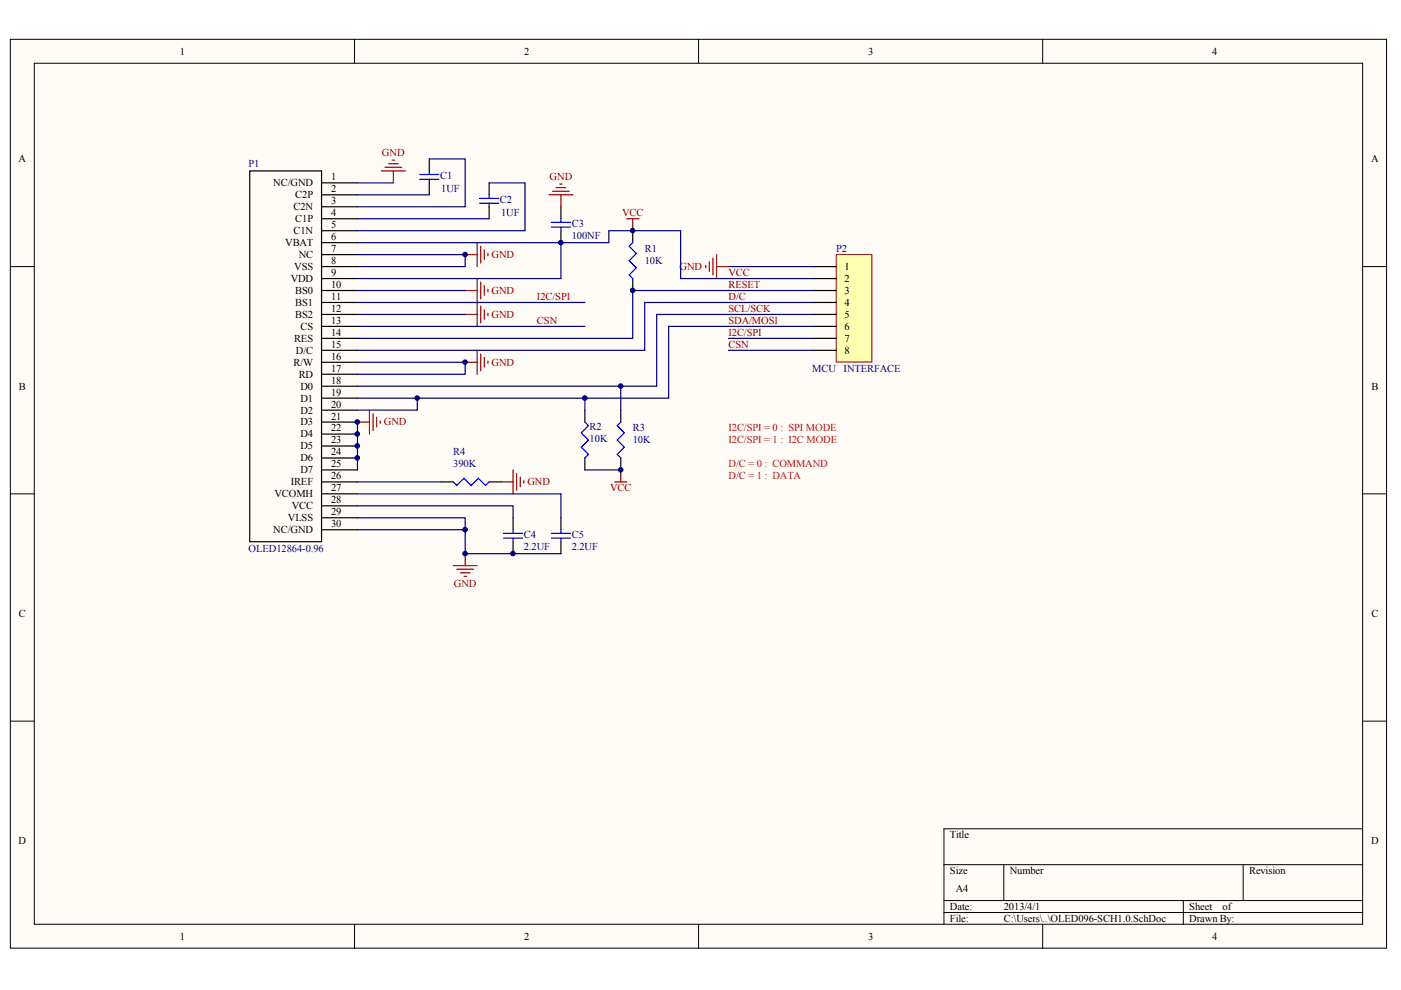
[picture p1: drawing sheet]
<svg xmlns="http://www.w3.org/2000/svg" width="297mm" height="210mm" viewBox="0 0 297 210" stroke-linecap="round" stroke-linejoin="round" font-family="sans-serif">
<g fill="#fffcf8" stroke="#000" stroke-width=".21">
<path d="M2.2 8.3h291.8v192.7h-291.8z"/>
<path d="M7.3 13.4h281.6v182.6h-281.6z"/>
</g>
<g fill="none" stroke="#000" stroke-width=".21">
<path d="M75.2 8.3v5.1M148.1 8.3v5.1M221.1 8.3v5.1M2.2 56.5h5.1M289 56.5h5M2.2 104.7h5.1M289 104.7h5M2.2 152.9h5.1M289 152.9h5M289 175.7h-88.9v20.3M75.2 196v5.1M148.1 196v5.1"/>
<path d="M200.1 183.3h88.9M200.1 190.9h88.9M200.1 193.5h88.9M212.8 183.3v7.6M221.1 196v5.1M250.9 190.9v5.1M263.6 183.3v7.6"/>
</g>
<path d="M75.8 38.8h7.6M91 33.7h7.6v10.1h-22.8M103.7 38.8h7.6v10.1h-35.5M75.8 54h22.8v2.5h-22.8M75.8 51.5h43.1v7.6h-43.1M75.8 41.3h15.2M75.8 46.4h27.9M75.8 104.7h43.1v5.1M75.8 112.3h22.8" fill="none" stroke="#000080" stroke-width=".25"/>
<g fill="none" stroke="#800000" stroke-width=".25">
<path d="M80.9 36.2h5M81.6 35.5h3.6M82.4 34.7h2M83.1 34h.6M83.4 36.2v2.6M117.9 39.8h2M118.7 39h.5M98.6 54h2.6M101.2 51.5v5M101.2 59.1v5M101.9 52.2v3.6M101.9 59.8v3.6"/>
<path d="M102.7 53v2M103.4 53.7v.5M116.4 41.3h5.1M117.2 40.5h3.5M118.9 41.3v2.5M98.6 61.6h2.6M102.7 60.6v2M103.4 61.3v.6"/>
</g>
<path d="M91 33.7v2.5M91 38.8v2.5M103.7 38.8v2.5M103.7 43.8v2.6M118.9 43.8v2.6M118.9 48.9v2.6" fill="none" stroke="#000" stroke-width=".25"/>
<path d="M89 38h4M89 37h4M91 36.2v.8M91 38v.8M101.7 43.1h4M101.7 42.1h4M103.7 41.3v.8M103.7 43.1v.7M116.9 48.2h4.1M116.9 47.1h4.1M118.9 46.4v.7M118.9 48.2v.7" fill="none" stroke="#00f" stroke-width=".25"/>
<path d="M177.3 54h7.6v22.8h-7.6z" fill="#ffffb0" stroke="#800000" stroke-width=".21"/>
<g fill="none" stroke="#000" stroke-width=".25">
<path d="M52.9 36.2h15.3v78.7h-15.3zM68.2 38.8h7.6M68.2 56.5h7.6M68.2 59.1h7.6M68.2 41.3h7.6M68.2 43.8h7.6M68.2 46.4h7.6M68.2 48.9h7.6M68.2 51.5h7.6M68.2 54h7.6M134.2 48.9v2.6M134.2 59.1v2.5"/>
<path d="M172.2 56.5h5.1M172.2 59.1h5.1M68.2 61.6h7.6M68.2 64.1h7.6M68.2 66.7h7.6M68.2 69.2h7.6M68.2 71.7h7.6M68.2 74.3h7.6M68.2 76.8h7.6M68.2 79.3h7.6M172.2 61.6h5.1M172.2 64.1h5.1"/>
<path d="M172.2 66.7h5.1M172.2 69.2h5.1M172.2 71.7h5.1M172.2 74.3h5.1M68.2 81.9h7.6M68.2 84.4h7.6M68.2 87h7.6M68.2 89.5h7.6M68.2 92h7.6M68.2 94.6h7.6M68.2 97.1h7.6M68.2 99.6h7.6"/>
<path d="M124 87v2.5M124 97.1v2.5M131.6 87v2.5M131.6 97.1v2.5M68.2 102.2h7.6M68.2 104.7h7.6M68.2 107.2h7.6M68.2 109.8h7.6M68.2 112.3h7.6M93.6 102.2h2.5M103.7 102.2h2.5M108.8 109.8v2.5"/>
<path d="M108.8 114.9v2.5M118.9 109.8v2.5M118.9 114.9v2.5"/>
</g>
<g fill="none" stroke="#000080" stroke-width=".25">
<path d="M118.9 51.5h10.2v-2.6h15.2v10.2h27.9M154.5 56.5h17.7M75.8 76.8h22.8v2.5h-22.8M75.8 61.6h22.8M75.8 64.1h48.2M75.8 66.7h22.8M75.8 69.2h48.2M154.5 71.7h17.7M154.5 74.3h17.7M172.2 61.6h-38v10.1h-58.4M172.2 64.1h-35.5v10.2h-60.9M172.2 66.7h-33v15.2h-63.4"/>
<path d="M172.2 69.2h-30.4v15.2h-66M75.8 89.5v10.1M88.5 84.4v2.6h-12.7M124 84.4v2.6M124 99.6h7.6M131.6 81.9v5.1M75.8 107.2h33v2.6M75.8 109.8h22.8v7.6h20.3M75.8 102.2h17.8"/>
</g>
<g fill="none" stroke="#800000" stroke-width=".25">
<path d="M132.9 46.4h2.5M134.2 46.4v2.5M149.6 56.3v.5M150.4 55.5v2M151.2 54.7v3.6M151.9 54v5.1M151.9 56.5h2.6M98.6 76.8h2.6M98.6 66.7h2.6M101.2 64.1v5.1M101.2 74.3v5M101.9 64.9v3.5"/>
<path d="M101.9 75v3.6M102.7 65.7v2M102.7 75.8v2M103.4 66.4v.5M103.4 76.6v.5M75.8 89.5h2.5M78.3 87v5M79.1 87.7v3.6M79.8 88.5v2M80.6 89.2v.5M108.8 99.6v5.1M131.6 99.6v2.6"/>
<path d="M96.1 119.9h5.1M98.6 117.4v2.5M106.2 102.2h2.6M109.5 100.4v3.6M110.3 101.2v2M111.1 101.9v.5M130.3 102.2h2.6M96.9 120.7h3.5M97.6 121.4h2M98.4 122.2h.5"/>
</g>
<path d="M134.2 51.5l-.8 .7 1.5 1.5-1.5 1.6 1.5 1.5-1.5 1.5 .8 .8M124 89.5l.8 .8-1.6 1.5 1.6 1.5-1.6 1.5 1.6 1.5-.8 .8M131.6 89.5l-.7 .8 1.5 1.5-1.5 1.5 1.5 1.5-1.5 1.5 .7 .8M96.1 102.2l.8 .7 1.5-1.5 1.5 1.5 1.5-1.5 1.5 1.5 .8-.7M106.7 114.1h4.1M106.7 113.1h4.1M108.8 112.3v.8M108.8 114.1v.8M116.9 114.1h4.1M116.9 113.1h4.1M118.9 112.3v.8M118.9 114.1v.8" fill="none" stroke="#00f" stroke-width=".25"/>
<g fill="#000080" stroke="#000080" stroke-width=".21">
<circle cx="75.8" cy="97.1" r=".49"/>
<circle cx="75.8" cy="94.5" r=".49"/>
<circle cx="75.8" cy="92" r=".49"/>
<circle cx="75.8" cy="89.5" r=".49"/>
<circle cx="88.5" cy="84.4" r=".48"/>
<circle cx="98.6" cy="117.4" r=".48"/>
<circle cx="98.6" cy="112.3" r=".48"/>
<circle cx="98.6" cy="76.8" r=".48"/>
<circle cx="98.6" cy="54" r=".48"/>
<circle cx="108.8" cy="117.4" r=".48"/>
<circle cx="118.9" cy="51.4" r=".48"/>
<circle cx="124" cy="84.4" r=".48"/>
<circle cx="131.6" cy="99.6" r=".48"/>
<circle cx="131.6" cy="81.9" r=".48"/>
<circle cx="134.1" cy="61.6" r=".48"/>
<circle cx="134.1" cy="48.9" r=".48"/>
</g>
<g font-size="2.2">
<text x="38.2" y="11.6">1</text>
<text x="111.1" y="11.6">2</text>
<text x="184.1" y="11.6">3</text>
<text x="257" y="11.6">4</text>
<text x="3.9" y="34.4">A</text>
<text x="290.7" y="34.4">A</text>
<text x="57.9" y="39.5">NC/GND</text>
<text x="70.2" y="38.2">1</text>
<text x="70.2" y="40.8">2</text>
<text x="62.2" y="44.6">C2N</text>
<text x="62.6" y="42">C2P</text>
<text x="62.6" y="47.1">C1P</text>
<text x="70.2" y="43.3">3</text>
<text x="70.2" y="45.8">4</text>
<text x="60.5" y="52.2">VBAT</text>
<text x="62.2" y="49.6">C1N</text>
<text x="70.2" y="48.4">5</text>
<text x="70.2" y="50.9">6</text>
<text x="70.2" y="53.4">7</text>
<text x="61.6" y="59.8">VDD</text>
<text x="62.4" y="57.2">VSS</text>
<text x="63.3" y="54.7">NC</text>
<text x="70.2" y="56">8</text>
<text x="70.2" y="58.5">9</text>
<text x="179.1" y="57.2">1</text>
<text x="179.1" y="59.8">2</text>
<text x="62.6" y="62.3">BS0</text>
<text x="62.6" y="64.9">BS1</text>
<text x="70.2" y="61">10</text>
<text x="70.2" y="63.6">11</text>
<text x="179.1" y="62.3">3</text>
<text x="179.1" y="64.9">4</text>
<text x="62.6" y="67.4">BS2</text>
<text x="63.7" y="69.9">CS</text>
<text x="70.2" y="66.1">12</text>
<text x="70.2" y="68.7">13</text>
<text x="70.2" y="71.2">14</text>
<text x="179.1" y="67.4">5</text>
<text x="179.1" y="69.9">6</text>
<text x="62.2" y="77.5">R/W</text>
<text x="62.3" y="72.5">RES</text>
<text x="62.7" y="75">D/C</text>
<text x="70.2" y="73.7">15</text>
<text x="70.2" y="76.3">16</text>
<text x="179.1" y="72.5">7</text>
<text x="179.1" y="75">8</text>
<text x="4" y="82.6">B</text>
<text x="63.3" y="80.1">RD</text>
<text x="63.7" y="82.6">D0</text>
<text x="70.2" y="78.8">17</text>
<text x="70.2" y="81.3">18</text>
<text x="70.2" y="83.9">19</text>
<text x="290.8" y="82.6">B</text>
<text x="63.7" y="85.1">D1</text>
<text x="63.7" y="87.7">D2</text>
<text x="70.2" y="86.4">20</text>
<text x="70.2" y="88.9">21</text>
<text x="63.7" y="90.2">D3</text>
<text x="63.7" y="92.8">D4</text>
<text x="63.7" y="95.3">D5</text>
<text x="70.2" y="91.5">22</text>
<text x="70.2" y="94">23</text>
<text x="63.7" y="97.8">D6</text>
<text x="63.7" y="100.4">D7</text>
<text x="70.2" y="96.6">24</text>
<text x="70.2" y="99.1">25</text>
<text x="70.2" y="101.6">26</text>
<text x="58.2" y="105.4">VCOMH</text>
<text x="61.6" y="102.9">IREF</text>
<text x="61.9" y="108">VCC</text>
<text x="70.2" y="104.2">27</text>
<text x="70.2" y="106.7">28</text>
<text x="57.9" y="113">NC/GND</text>
<text x="61" y="110.5">VLSS</text>
<text x="70.2" y="109.2">29</text>
<text x="70.2" y="111.8">30</text>
<text x="4" y="130.8">C</text>
<text x="290.8" y="130.8">C</text>
<text x="3.9" y="179">D</text>
<text x="201.4" y="177.7">Title</text>
<text x="290.7" y="179">D</text>
<text x="201.4" y="185.3">Size</text>
<text x="214.1" y="185.3">Number</text>
<text x="264.8" y="185.3">Revision</text>
<text x="202.7" y="189.1">A4</text>
<text x="201.4" y="192.9">Date:</text>
<text x="201.4" y="195.5">File:</text>
<text x="212.8" y="192.9">2013/4/1</text>
<text x="212.8" y="195.5">C:\Users\..\OLED096-SCH1.0.SchDoc</text>
<text x="252.2" y="192.9">Sheet</text>
<text x="252.2" y="195.5">Drawn By:</text>
<text x="259.2" y="192.9">of</text>
<text x="38.2" y="199.3">1</text>
<text x="111.1" y="199.3">2</text>
<text x="184.1" y="199.3">3</text>
<text x="257" y="199.3">4</text>
</g>
<g font-size="2.2" fill="#000080">
<text x="52.7" y="35.4">P1</text>
<text x="93.3" y="38">C1</text>
<text x="93.6" y="40.8">1UF</text>
<text x="106" y="43">C2</text>
<text x="106.2" y="45.8">1UF</text>
<text x="121.2" y="50.7">100NF</text>
<text x="121.2" y="48.1">C3</text>
<text x="136.7" y="53.4">R1</text>
<text x="177.3" y="53.4">P2</text>
<text x="136.7" y="56">10K</text>
<text x="172.2" y="78.8">MCU</text>
<text x="178.9" y="78.8">INTERFACE</text>
<text x="125" y="93.8">10K</text>
<text x="125" y="91.2">R2</text>
<text x="134.2" y="94">10K</text>
<text x="134.2" y="91.5">R3</text>
<text x="96.1" y="99.1">390K</text>
<text x="96.1" y="96.6">R4</text>
<text x="52.7" y="117.1">OLED12864-0.96</text>
<text x="111.1" y="116.6">2.2UF</text>
<text x="111.1" y="114.1">C4</text>
<text x="121.2" y="116.6">2.2UF</text>
<text x="121.2" y="114.1">C5</text>
</g>
<g font-size="2.2" fill="#800000">
<text x="81" y="33.2">GND</text>
<text x="116.5" y="38.2">GND</text>
<text x="131.9" y="45.8">VCC</text>
<text x="104.2" y="54.7">GND</text>
<text x="144.1" y="57.2">GND</text>
<text x="154.5" y="58.5">VCC</text>
<text x="104.2" y="62.3">GND</text>
<text x="113.9" y="63.6">I2C/SPI</text>
<text x="154.5" y="61">RESET</text>
<text x="154.5" y="63.6">D/C</text>
<text x="104.2" y="67.4">GND</text>
<text x="113.9" y="68.7">CSN</text>
<text x="154.5" y="66.1">SCL/SCK</text>
<text x="154.5" y="68.7">SDA/MOSI</text>
<text x="154.5" y="71.2">I2C/SPI</text>
<text x="104.2" y="77.5">GND</text>
<text x="154.5" y="73.7">CSN</text>
<text x="81.4" y="90.2">GND</text>
<text x="111.8" y="102.9">GND</text>
<text x="129.4" y="104.2">VCC</text>
<text x="96.2" y="124.5">GND</text>
</g>
<g font-size="2.2" fill="#f00">
<text x="154.5" y="91.5">I2C/SPI = 0 : SPI MODE</text>
<text x="154.5" y="94">I2C/SPI = 1 : I2C MODE</text>
<text x="154.5" y="99.1">D/C = 0 : COMMAND</text>
<text x="154.5" y="101.6">D/C = 1 : DATA</text>
</g>
</svg>
